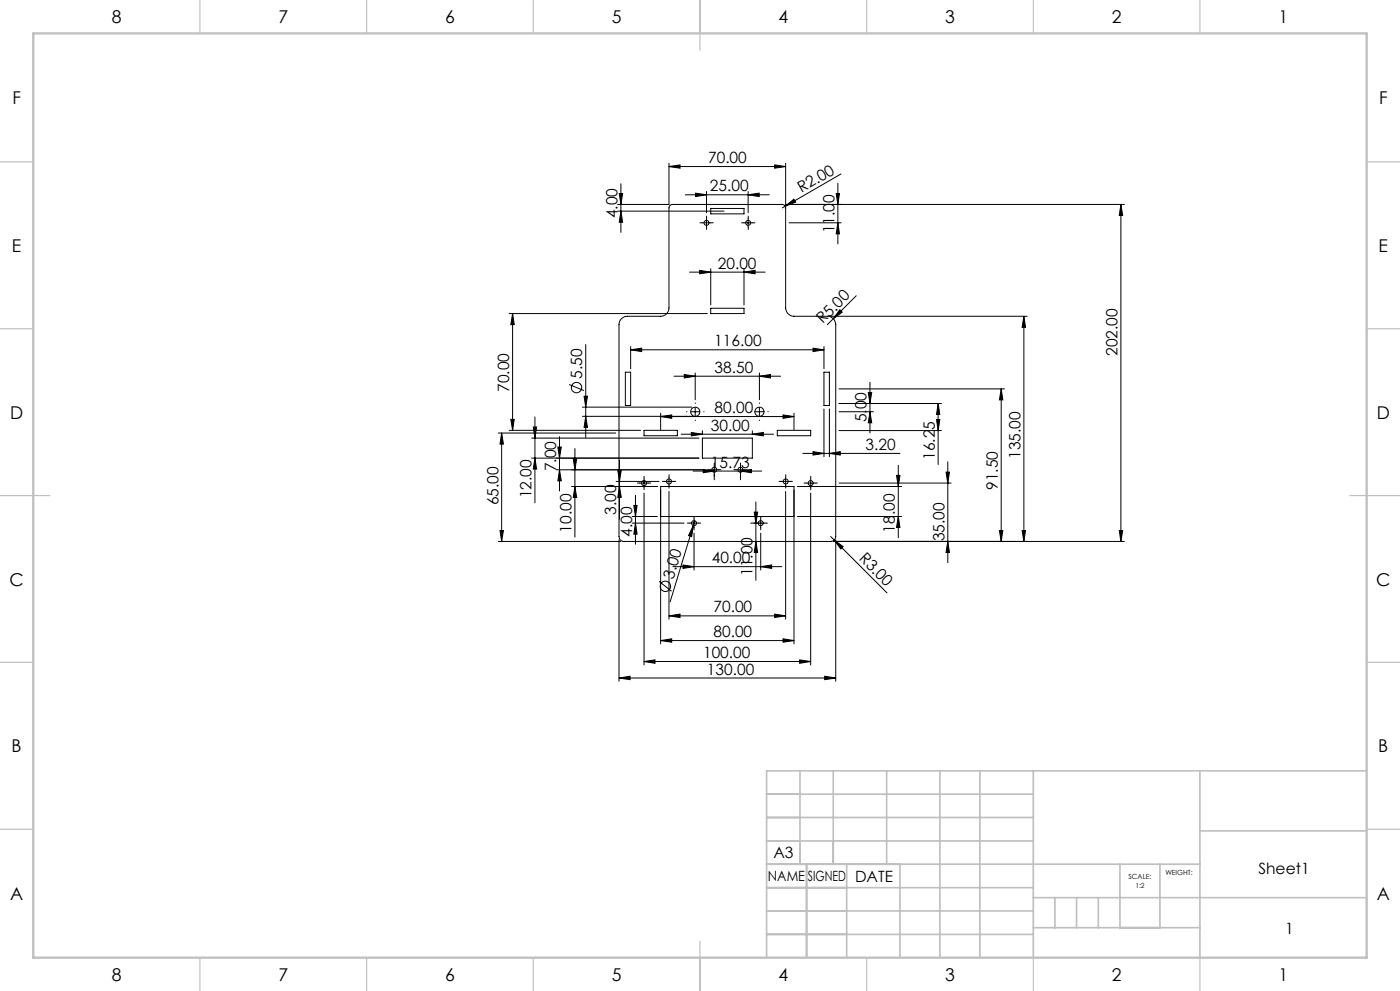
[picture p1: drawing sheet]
<svg xmlns="http://www.w3.org/2000/svg" width="420mm" height="297mm" viewBox="0 0 420 297" stroke-linecap="round" stroke-linejoin="round" font-family="sans-serif">
<g fill="none" stroke="#000" stroke-width=".3">
<path d="M185.8 58h1l-.5 3.3zM186.3 55.1v14.5M200.7 49.9l3.3-.5v1zM200.7 48.9v12.4h-15.4M200.7 49.9h35M205.6 58.4h25.2M208.7 57.9l3.2 .5-3.2 .5zM211.9 57.4v6.4M224.4 58.4l3.4-.5v1zM224.4 57.4v6.4M232.4 49.4l3.3 .5-3.3 .5zM235.7 48.9v12.4h101.6"/>
<path d="M250.9 58h.9l-.4 3.3zM251.4 54.9v18.2M252.3 52.1l-16.7 9.7M185.3 63.3h31.9M186.3 63.3l.5 3.3h-1zM200.9 61.7l.8-.4h33a1.02 1.02 0 0 1 1 1v30a2.53 2.53 0 0 0 2.5 2.5h10a2.53 2.53 0 0 1 2.5 2.5v63.5a1.51 1.51 0 0 1-1.5 1.5h-62a1.45 1.45 0 0 1-1.5-1.5v-63.5a2.53 2.53 0 0 1 2.5-2.5h10a2.53 2.53 0 0 0 2.5-2.5v-30zM210.7 66.8h2.5M211.9 65.5v2.5M213.2 62.5h10v1.6h-10zM223.2 66.8h2.5M224.4 65.5v2.5M235.6 61.8l2.6-2.1 .5 .9z"/>
<path d="M235.6 61.8l-.9 .5M236.7 66.8h15.6M251.4 66.8l.4 3.3h-.9zM336.3 61.3v101M336.3 61.3l.5 3.3h-1zM152.8 94h59.4M153.8 94l.5 3.3h-1.1zM153.8 94v35M206.9 81.6h22.7M209.9 81l3.3 .6-3.3 .5zM213.2 92.4h10v1.6h-10zM213.2 80.5v10.9"/>
<path d="M223.2 81.6l3.3-.6v1.1zM223.2 80.5v10.9M249.2 94.8h59M252 92.8l.7 .8-2.7 1.9zM256.9 88.6l-8.7 8.7M307.2 94.8l.5 3.3h-1.1zM307.2 94.8v67.5M170.7 115.2l4.5 1.8M175.2 118.7h1l-.5 3.3zM175.7 103.3v27.8M187.6 111.5h1.6v10h-1.6zM189.2 104.8l3.3-.5v1.1z"/>
<path d="M189.2 103.9v6.6M189.2 104.8h58M202.2 112.7h32M205.3 112.3l3.3 .4-3.3 .6zM208.6 111.8v8M227.8 112.7l3.3-.4v1zM227.8 111.8v8M243.9 104.3l3.3 .5-3.3 .6zM247.2 111.5h1.6v10h-1.6zM247.2 103.9v6.6M251.7 116.6h49.6M260.5 117.6h1l-.5 3.3z"/>
<path d="M261 114.6v15.1M300.4 116.6l.4 3.2h-1zM300.4 116.6v45.7M149.5 129.8h35.2M150.5 129.8l.5 3.3h-1zM150.5 129.8v32.5M152.8 129h39.4M153.2 125.7h1.1l-.5 3.3zM159.5 137.3h50.2M159.5 131.3h50.2M160 128h1l-.5 3.3zM160.5 137.3l.5 3.3h-1z"/>
<path d="M160.5 125v25.7M167.4 134h1l-.5 3.3zM167.9 130.9v16.2M172 137.5h1l-.5 3.3zM172.5 134.4v26.6M174.7 124.8h32.9M174.7 122h32.9M175.7 124.8l.5 3.3h-1zM185.8 137.9v17.7M193.2 129h10v1.6h-10zM198.2 124.8l3.3-.4v1zM198.2 123.9v4.9"/>
<path d="M198.2 124.8h40M204.4 130.1h27.7M207.3 123.4h2.5M207.4 129.6l3.3 .5-3.3 .5zM208.6 122.2v2.5M210.7 131.3h15v6h-15zM210.7 129.1v1.2M214.3 139.5v2.5M222.1 139.5v2.5M225.7 130.1l3.3-.5v1zM225.7 129.1v1.2M226.6 123.4h2.5"/>
<path d="M227.8 122.2v2.5M233.2 129h10v1.6h-10zM234.9 124.4l3.3 .4-3.3 .6zM238.2 123.9v4.9M240.8 135.9h29.2M243.9 135.4l3.3 .5-3.3 .5zM247.2 122.6v14.3M248.8 135.9l3.3-.5v1zM248.8 122.6v14.3M251.7 123.4h10.3M251.7 120.9h30.7M251.7 129h30.7"/>
<path d="M261 123.4l.5 3.3h-1zM269.5 139.4v21.7M281 125.7h.9l-.5 3.3zM281.4 120.9l.5 3.3h-.9zM281.4 120.9v18.3M284.3 138.4v30.2M150 159h1l-.5 3.3zM166.9 140.8h44.4M167.9 140.8l.5 3.3h-1zM171.5 145.8h25.7M172.5 145.8l.5 3.3h-1zM184.9 144.3h12.8"/>
<path d="M185.3 141h1.1l-.6 3.3zM185.8 145.8l.6 3.3h-1.1zM189.7 154.8h7.5M189.7 156.8h15.5M190.1 151.5h1l-.5 3.3zM190.6 148.4v14.7M190.6 156.8l.5 3.3h-1zM191.9 144.8h2.6M193.2 143.5v2.5M193.2 147.8v51.5M198.2 154.8h40M199.5 144.3h2.5"/>
<path d="M200.7 143v2.6M200.7 147.3v38.3M206.9 156.8h2.5M207.9 141.2h20.6M208 157.5l-.5 3.3-.9-.3zM208 157.5l-7 22.8M208.2 159.8v11M208.2 155.5v2.5M208.4 156.1l-.4 1.4M211 140.7l3.3 .5-3.3 .5zM213 140.8h2.5M214.3 142.2v1.6"/>
<path d="M220.9 140.8h2.5M222.1 141.2l3.3-.5v1zM222.1 142.2v1.6M225.2 156.8h4.2M226.3 153.5h1l-.5 3.3zM226.8 150.4v23.5M228.2 159.8v11M228.2 155.5v2.5M234.5 144.3h2.5M235.7 143v2.6M235.7 147.3v38.3M239.2 154.8h31.3"/>
<path d="M239.2 145.8h31.3M242 144.8h2.4M243.2 143.5v2.5M243.2 147.8v51.5M251.7 144.8h33.6M269 142.5h1l-.5 3.3zM269.5 154.8l.5 3.3h-1zM283.8 141.5h1l-.5 3.3zM299.8 159h1l-.4 3.3zM306.6 159h1.1l-.5 3.3zM335.8 159h1l-.5 3.3zM149.5 162.3h36.7"/>
<path d="M185.7 161.8v42.4M197.7 174.2l3.8 3M201.9 169.8h32.7M204.9 169.3l3.3 .5-3.3 .6zM226.8 162.3l.5 3.3h-1zM228.2 169.8l3.3-.5v1.1zM249.2 160.8l16.9 16.9M250.2 162.3h87.1M250.3 161.9l2.6 1.9-.7 .7zM250.7 161.8v42.4M284.3 162.3l.5 3.3h-1zM193.2 198.3l3.3-.5v1z"/>
<path d="M193.2 198.3h50M198.2 192l3.3-.6v1.1zM198.2 193v-47.2h40v47.2M198.2 192h40M200.7 184.6l3.3-.6v1.1zM200.7 184.6h35M232.4 184l3.3 .6-3.3 .5zM234.9 191.4l3.3 .6-3.3 .5zM239.9 197.8l3.3 .5-3.3 .5zM185.7 203.2l3.3-.5v1zM185.7 203.2h65M247.4 202.7l3.3 .5-3.3 .5z"/>
<circle cx="211.9" cy="66.8" r=".75"/>
<circle cx="224.5" cy="66.8" r=".75"/>
<circle cx="173" cy="116.2" r="1.55"/>
<circle cx="208.6" cy="123.4" r="1.36"/>
<circle cx="227.8" cy="123.4" r="1.37"/>
<circle cx="193.2" cy="144.8" r=".75"/>
<circle cx="200.7" cy="144.3" r=".74"/>
<circle cx="208.2" cy="156.8" r=".75"/>
<circle cx="214.3" cy="140.8" r=".74"/>
<circle cx="222.1" cy="140.8" r=".74"/>
<circle cx="228.2" cy="156.8" r=".75"/>
<circle cx="235.7" cy="144.3" r=".75"/>
<circle cx="243.2" cy="144.8" r=".75"/>
<circle cx="199.6" cy="175.7" r="1.55"/>
</g>
<g fill="none" stroke="#000" stroke-width=".3" stroke-dasharray="15.2 1.3 1.3 1.3">
<path d="M210.7 66.8h-.7M212 65.5v-.7M212 68v.8M213.2 66.8h.8M223.2 66.8h-.7M224.5 65.5v-.7M224.5 68v.8M225.7 66.8h.8M206.1 123.4h-.1M208.6 120.9v-.1M208.6 125.9v.1M211.1 123.4h.1"/>
<path d="M214.3 139.5v-.7M222.2 139.5v-.7M225.3 123.4h-.1M227.8 120.9v-.1M227.8 125.9v.1M230.3 123.4h.2M192 144.8h-.8M193.2 143.5v-.7M193.2 146v.8M194.5 144.8h.7M199.5 144.3h-.8M200.7 143v-.7"/>
<path d="M200.7 145.5v.8M202 144.3h.7M207 156.8h-.8M208.2 155.5v-.7M208.2 158v.8M209.5 156.8h.7M213 140.8h-.7M214.3 142v.8M215.5 140.8h.8M220.9 140.8h-.7M222.2 142v.8M223.4 140.8h.8"/>
<path d="M227 156.8h-.8M228.2 155.5v-.7M228.2 158v.8M229.5 156.8h.7M234.5 144.3h-.8M235.7 143v-.7M235.7 145.5v.8M237 144.3h.7M242 144.8h-.8M243.2 143.5v-.7M243.2 146v.8M244.5 144.8h.7"/>
</g>
<g fill="none" stroke="#c0c0c0" stroke-width=".35">
<path d="M60 0v10M110 0v10M160 0v10M210 0v15M260 0v10M310 0v10M360 0v10M0 48.5h10M410 48.5h10M0 98.5h10M410 98.5h10M0 148.5h15"/>
<path d="M405 148.5h15M0 198.5h10M410 198.5h10M0 248.5h10M410 248.5h10M60 287v10M110 287v10M160 287v10M210 282v15M260 287v10M310 287v10M360 287v10"/>
</g>
<g fill="none" stroke="#c0c0c0" stroke-width=".5">
<path d="M230 238h80M240 231v28M250 231v28M266 231v28M282 231v56M294 231v56M310 231v56M360 231v56M410 231h-180v56M230 245h80M230 252h80M230 259h130"/>
<path d="M242 259v28M254 259v28M270 259v28M336 259v19M348 259v19M360 249h50M230 266h80M230 273h80M310 269h100M310 278h50M316.5 269v9M323 269v9"/>
<path d="M329.5 269v9M230 280h80"/>
</g>
<path d="M10 10h400v277h-400z" fill="none" stroke="#c0c0c0" stroke-width=".7"/>
<g fill="#000">
<path d="M235.6 61.8l2.6-2.1 .5 .9zM252 92.8l.7 .8-2.7 1.9zM208 157.5l-.5 3.3-.9-.3zM250.3 161.9l2.6 1.9-.7 .7z"/>
<path d="M186.3 63.3l.5 3.3h-1zM185.8 58h1l-.5 3.3zM335.8 159h1l-.5 3.3zM336.3 61.3l.5 3.3h-1zM175.7 124.8l.5 3.3h-1zM175.2 118.7h1l-.5 3.3zM261 123.4l.5 3.3h-1zM260.5 117.6h1l-.5 3.3zM281 125.7h.9l-.5 3.3zM281.4 120.9l.5 3.3h-.9zM251.4 66.8l.4 3.3h-.9zM250.9 58h.9l-.4 3.3z"/>
<path d="M153.8 94l.5 3.3h-1.1zM153.2 125.7h1.1l-.5 3.3zM269 142.5h1l-.5 3.3zM269.5 154.8l.5 3.3h-1zM172 137.5h1l-.5 3.3zM172.5 145.8l.5 3.3h-1zM160 128h1l-.5 3.3zM160.5 137.3l.5 3.3h-1zM185.3 141h1.1l-.6 3.3zM185.8 145.8l.6 3.3h-1.1zM307.2 94.8l.5 3.3h-1.1zM306.6 159h1.1l-.5 3.3zM150.5 129.8l.5 3.3h-1zM150 159h1l-.5 3.3zM283.8 141.5h1l-.5 3.3zM284.3 162.3l.5 3.3h-1zM300.4 116.6l.4 3.2h-1zM299.8 159h1l-.4 3.3z"/>
<path d="M209.9 81l3.3 .6-3.3 .5zM223.2 81.6l3.3-.6v1.1zM189.2 104.8l3.3-.5v1.1zM243.9 104.3l3.3 .5-3.3 .6zM200.7 184.6l3.3-.6v1.1zM232.4 184l3.3 .6-3.3 .5zM207.4 129.6l3.3 .5-3.3 .5zM225.7 130.1l3.3-.5v1zM211 140.7l3.3 .5-3.3 .5zM222.1 141.2l3.3-.5v1zM200.7 49.9l3.3-.5v1zM232.4 49.4l3.3 .5-3.3 .5zM205.3 112.3l3.3 .4-3.3 .6zM227.8 112.7l3.3-.4v1zM208.7 57.9l3.2 .5-3.2 .5zM224.4 58.4l3.4-.5v1z"/>
<path d="M198.2 124.8l3.3-.4v1zM234.9 124.4l3.3 .4-3.3 .6z"/>
<path d="M248.8 135.9l3.3-.5v1zM243.9 135.4l3.3 .5-3.3 .5z"/>
<path d="M167.9 140.8l.5 3.3h-1zM167.4 134h1l-.5 3.3z"/>
<path d="M190.6 156.8l.5 3.3h-1zM190.1 151.5h1l-.5 3.3z"/>
<path d="M226.3 153.5h1l-.5 3.3zM226.8 162.3l.5 3.3h-1z"/>
<path d="M204.9 169.3l3.3 .5-3.3 .6zM228.2 169.8l3.3-.5v1.1z"/>
<path d="M198.2 192l3.3-.6v1.1zM234.9 191.4l3.3 .6-3.3 .5z"/>
<path d="M239.9 197.8l3.3 .5-3.3 .5zM193.2 198.3l3.3-.5v1z"/>
<path d="M185.7 203.2l3.3-.5v1zM247.4 202.7l3.3 .5-3.3 .5z"/>
</g>
<g font-size="5.3">
<text x="33.5" y="7">8</text>
<text x="83.5" y="7">7</text>
<text x="133.5" y="7">6</text>
<text x="183.5" y="7">5</text>
<text x="233.5" y="7">4</text>
<text x="283.5" y="7">3</text>
<text x="333.5" y="7">2</text>
<text x="383.5" y="7">1</text>
<text x="3.7" y="31.3">F</text>
<text x="413.7" y="31.3">F</text>
<text x="3.6" y="75.5">E</text>
<text x="413.6" y="75.5">E</text>
<text x="3" y="125.5">D</text>
<text x="413" y="125.5">D</text>
<text x="2.8" y="175.5">C</text>
<text x="412.8" y="175.5">C</text>
<text x="3.5" y="225.5">B</text>
<text x="413.5" y="225.5">B</text>
<text x="3" y="269.8">A</text>
<text x="413" y="269.8">A</text>
<text x="33.5" y="294">8</text>
<text x="83.5" y="294">7</text>
<text x="133.5" y="294">6</text>
<text x="183.5" y="294">5</text>
<text x="233.5" y="294">4</text>
<text x="283.5" y="294">3</text>
<text x="333.5" y="294">2</text>
<text x="383.5" y="294">1</text>
</g>
<g font-size="4.7">
<text x="212.4" y="48.9">70.00</text>
<text x="213" y="57.4">25.00</text>
<text x="240.4" y="57.9" transform="rotate(-30 240.4 57.9)">R2.00</text>
<text x="185.3" y="65.4" transform="rotate(-90 185.3 65.4)">4.00</text>
<text x="250.4" y="70" transform="rotate(-90 250.4 70)">11.00</text>
<text x="215.3" y="80.5">20.00</text>
<text x="246.8" y="97.2" transform="rotate(-45 246.8 97.2)">R5.00</text>
<text x="214.3" y="103.8">116.00</text>
<text x="335.3" y="106.7" transform="rotate(-90 335.3 106.7)">202.00</text>
<text x="174.7" y="113.6" transform="rotate(-90 174.7 113.6)">5.50</text>
<text x="214.4" y="111.7">38.50</text>
<text x="152.8" y="117.5" transform="rotate(-90 152.8 117.5)">70.00</text>
<text x="214.4" y="123.8">80.00</text>
<text x="213.3" y="129.1">30.00</text>
<text x="260" y="126.6" transform="rotate(-90 260 126.6)">5.00</text>
<text x="259.7" y="134.8">3.20</text>
<text x="280.4" y="137.9" transform="rotate(-90 280.4 137.9)">16.25</text>
<text x="306.2" y="137.5" transform="rotate(-90 306.2 137.5)">135.00</text>
<text x="166.9" y="141.2" transform="rotate(-90 166.9 141.2)">7.00</text>
<text x="213.3" y="140.1">15.73</text>
<text x="159.5" y="149.4" transform="rotate(-90 159.5 149.4)">12.00</text>
<text x="299.4" y="146.8" transform="rotate(-90 299.4 146.8)">91.50</text>
<text x="149.5" y="151.4" transform="rotate(-90 149.5 151.4)">65.00</text>
<text x="184.9" y="154.3" transform="rotate(-90 184.9 154.3)">3.00</text>
<text x="171.5" y="159.6" transform="rotate(-90 171.5 159.6)">10.00</text>
<text x="189.6" y="160.9" transform="rotate(-90 189.6 160.9)">4.00</text>
<text x="268.5" y="159.6" transform="rotate(-90 268.5 159.6)">18.00</text>
<text x="257.5" y="167.7" transform="rotate(45 257.5 167.7)">R3.00</text>
<text x="283.3" y="162.2" transform="rotate(-90 283.3 162.2)">35.00</text>
<text x="202" y="173.7" transform="rotate(-73 202 173.7)">3.00</text>
<text x="213.5" y="168.8">40.00</text>
<text x="225.8" y="172.6" transform="rotate(-90 225.8 172.6)">11.00</text>
<text x="214" y="183.5">70.00</text>
<text x="214" y="190.9">80.00</text>
<text x="210.9" y="197.2">100.00</text>
<text x="212.1" y="202.2">130.00</text>
<text x="232" y="257.1">A3</text>
<text x="377.5" y="262.1">Sheet1</text>
<text x="256.5" y="264.4">DATE</text>
<text x="385.5" y="279.9">1</text>
</g>
<g font-size="4.2">
<text x="230.4" y="264.1">NAME</text>
<text x="242.4" y="264.1">SIGNED</text>
</g>
<g font-size="2.1">
<text x="338.6" y="263.6">SCALE:</text>
<text x="349.6" y="262.3">WEIGHT:</text>
<text x="340.6" y="266.1">1:2</text>
</g>
</svg>
